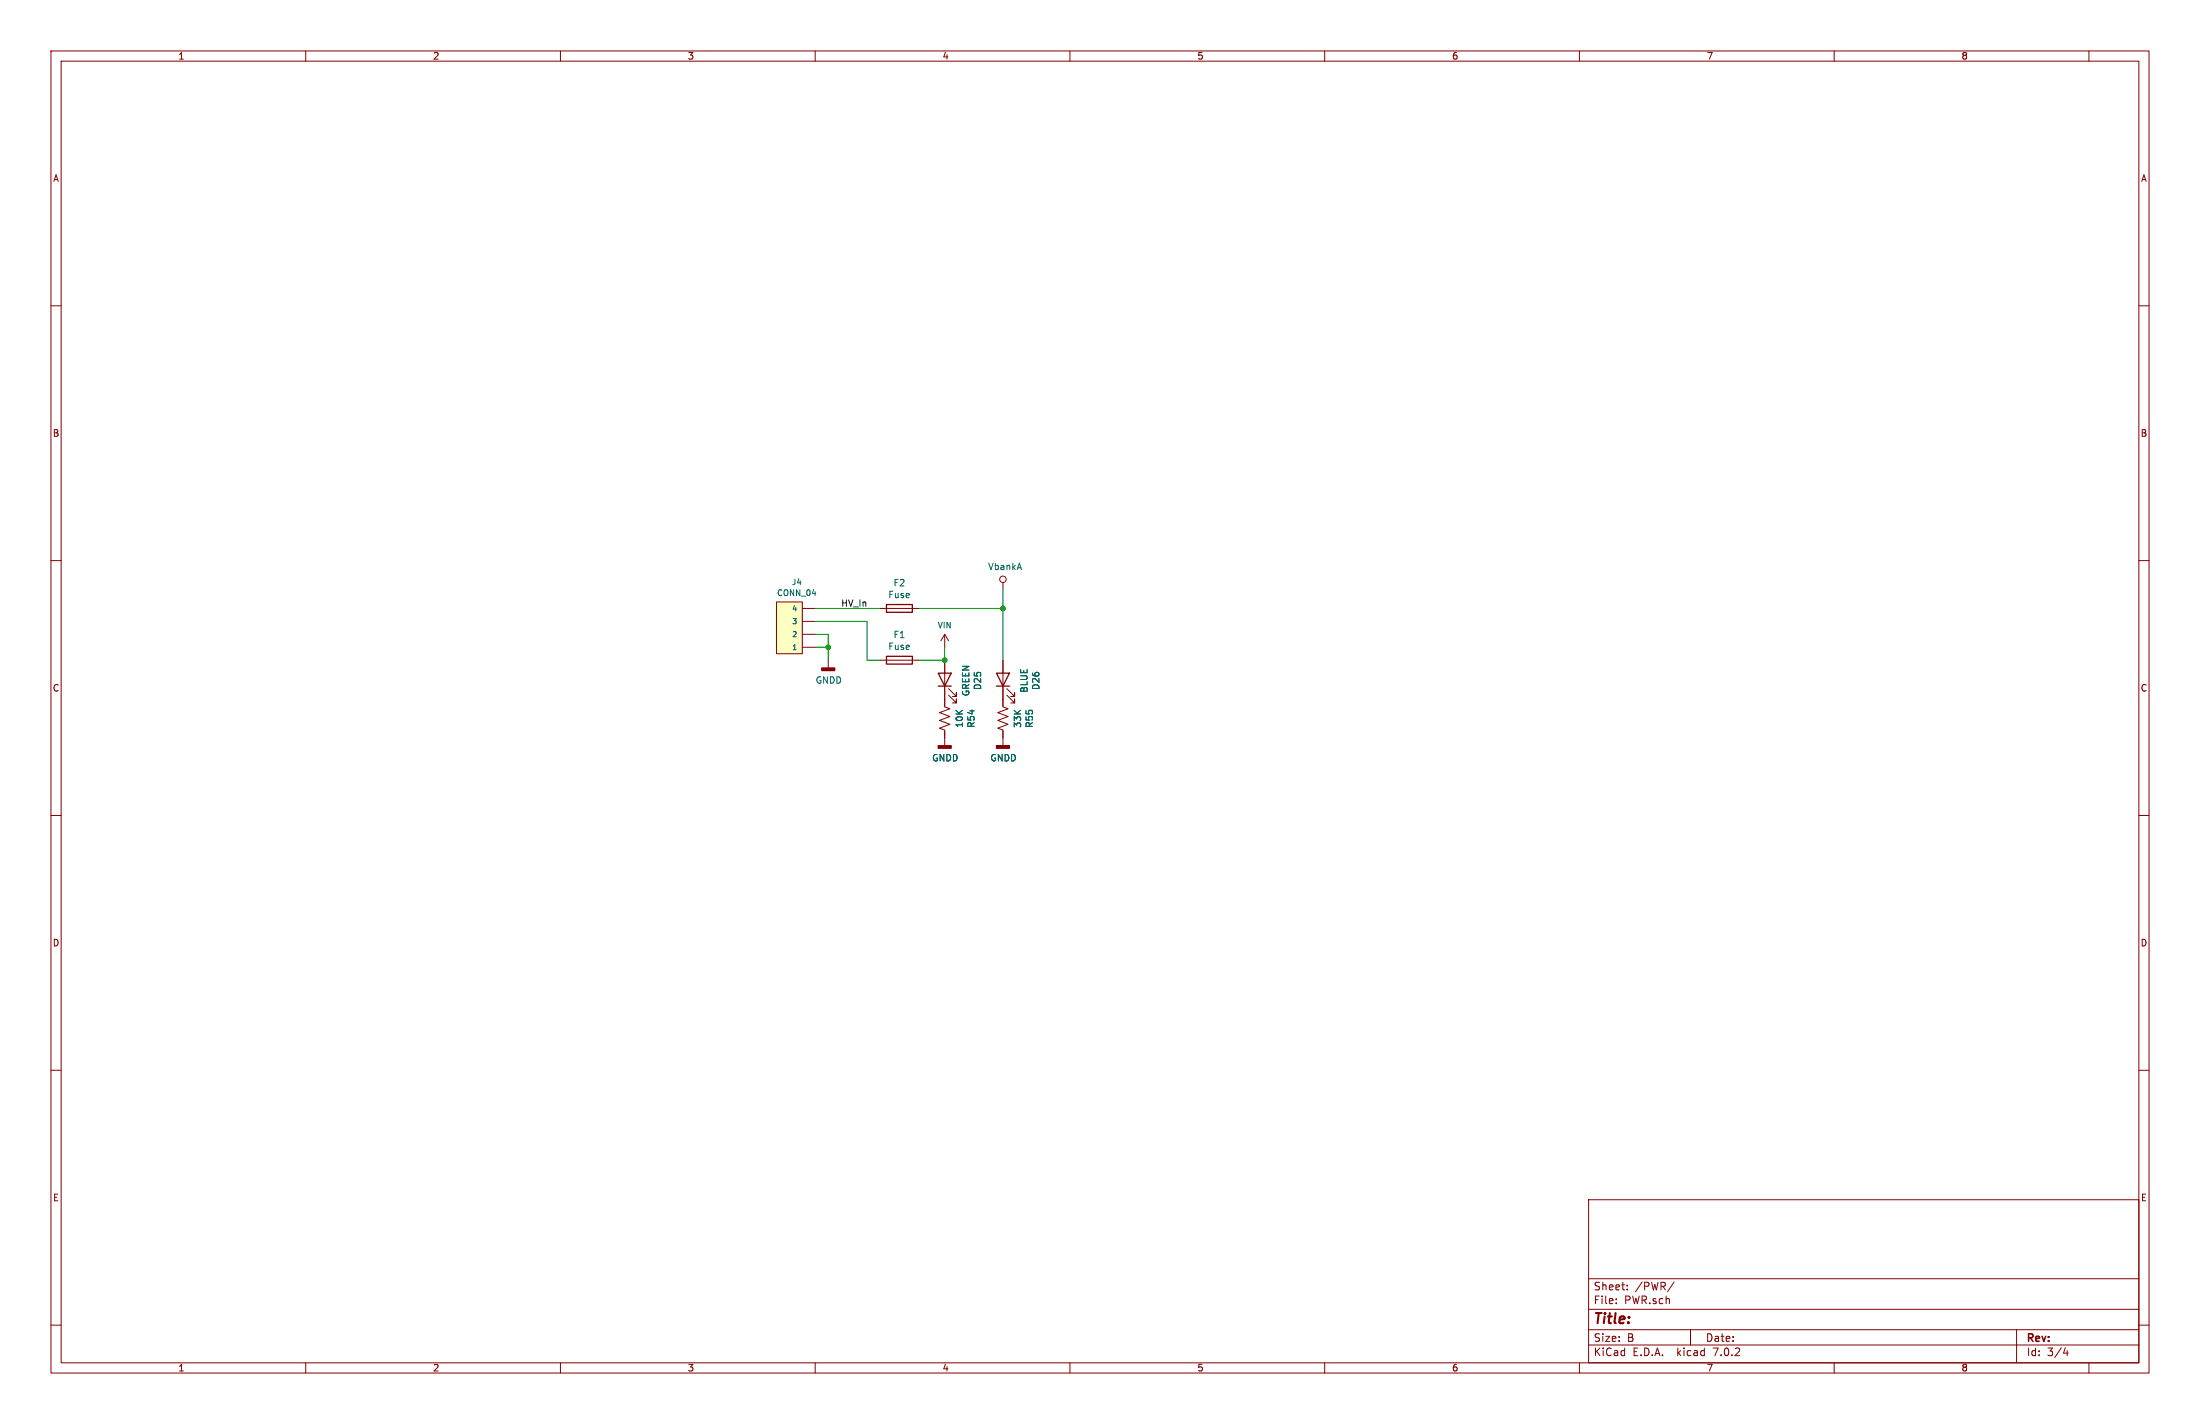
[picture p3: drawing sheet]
<svg xmlns="http://www.w3.org/2000/svg" width="432mm" height="279mm" viewBox="0 0 432 279" stroke-linecap="round" stroke-linejoin="round" font-family="sans-serif">
<g fill="none" stroke="#840000" stroke-width=".2">
<path d="M10 10h411.8v259.4h-411.8zM12 12h407.8v255.4h-407.8zM60 10v2M110 10v2M160 10v2M210 10v2M260 10v2M310 10v2M360 10v2M410 10v2M10 60h2M419.8 60h2"/>
<path d="M10 110h2M152.4 118.1h5.1v10.2h-5.1zM157.5 119.4h2.5M172.7 119.4h7.6M196.8 114.3v1.3M419.8 110h2M157.5 127h2.5M157.5 124.5h2.5M157.5 121.9h2.5M162.6 129.5v1.6M172.7 129.5h7.6M185.4 129.5v9.2l1 .4-2 .7 2 .8-2 .8 2 .7-2 .8 1 .4v3"/>
<path d="M185.4 124.5v2.5M185.4 124.5l-.7 1.2M185.4 124.5l.8 1.2M186.2 136.4l1.5 1.5v-.7v.7h-.8M186.2 135.1l1.5 1.6v-.8v.8h-.8M196.8 129.5v9.2l1.1 .4-2.1 .7 2.1 .8-2.1 .8 2.1 .7-2.1 .8 1 .4v3M197.6 136.4l1.5 1.5v-.7v.7h-.7M197.6 135.1l1.5 1.6v-.8v.8h-.7M10 160h2M419.8 160h2M10 210h2M419.8 210h2"/>
<path d="M311.8 235.4h108v32h-108zM10 260h2M311.8 256.9h108M311.8 250.9h108M317.2 255.7v.1M317.2 254.9v.1M319.4 253v.1M319.4 252.2v.1M328.6 251.5l-1.3 2M419.8 260h2M60 267.4v2M110 267.4v2"/>
<path d="M160 267.4v2M210 267.4v2M260 267.4v2M310 267.4v2M311.8 263.9h108M311.8 260.9h108M331.8 260.9v3M360 267.4v2M395.8 260.9v6.5M405 265.5h.9M405.7 265v1M410 267.4v2"/>
<circle cx="196.8" cy="113.7" r=".63"/>
</g>
<path d="M152.4 118.1h5.1v10.2h-5.1z" fill="#ffffc2" stroke="#ffffc2" stroke-width=".2"/>
<path d="M174 118.6h5.1v1.5h-5.1zM174 128.8h5.1v1.5h-5.1zM184.1 132.1h2.6l-1.3 2.5zM184.1 134.6h2.6M195.6 132.1h2.5l-1.3 2.5zM195.6 134.6h2.5" fill="none" stroke="#840000" stroke-width=".25"/>
<g fill="#840000" stroke="#840000" stroke-width=".25">
<path d="M161.3 131.1h2.5v.5h-2.5z"/>
<path d="M184.1 146.3h2.6v.5h-2.6z"/>
<path d="M195.6 146.3h2.5v.5h-2.5z"/>
</g>
<path d="M160 119.4h12.7M180.3 119.4h16.5M196.8 115.6v13.9M160 121.9h10.2v7.6h2.5M160 127h2.6M160 124.5h2.6v5M185.4 127v2.5h-5.1" fill="none" stroke="#009600" stroke-width=".2"/>
<g fill="#009600" stroke="#009600" stroke-width=".2">
<circle cx="196.8" cy="119.4" r=".46"/>
<circle cx="162.6" cy="127" r=".46"/>
<circle cx="185.4" cy="129.5" r=".46"/>
</g>
<text font-size="2.8" fill="#840000" x="312.8" y="260.2">Title:</text>
<g font-size="2.1" fill="#840000">
<text x="312.8" y="256">File:</text>
<text x="312.8" y="253.3">Sheet:</text>
<text x="318.8" y="256">PWR.sch</text>
<text x="321" y="253.3">/PWR/</text>
<text x="312.8" y="263.4">Size:</text>
<text x="319.4" y="263.4">B</text>
<text x="334.8" y="263.4">Date:</text>
<text x="397.8" y="263.6">Rev:</text>
<text x="312.8" y="266.2">KiCad</text>
<text x="320.5" y="266.2">E.D.A.</text>
<text x="329.2" y="266.2">kicad</text>
<text x="336.3" y="266.2">7.0.2</text>
<text x="397.8" y="266.2">Id:</text>
<text x="401.8" y="266.2">3/4</text>
</g>
<g font-size="1.8" fill="#840000">
<text x="35" y="11.8">1</text>
<text x="85" y="11.8">2</text>
<text x="135" y="11.8">3</text>
<text x="185" y="11.8">4</text>
<text x="235" y="11.8">5</text>
<text x="285" y="11.8">6</text>
<text x="335" y="11.8">7</text>
<text x="385" y="11.8">8</text>
<text x="10.4" y="35.8">A</text>
<text x="420.2" y="35.8">A</text>
<text x="10.3" y="85.8">B</text>
<text x="420.1" y="85.8">B</text>
<text x="10.3" y="135.8">C</text>
<text x="420.1" y="135.8">C</text>
<text x="10.3" y="185.8">D</text>
<text x="420.1" y="185.8">D</text>
<text x="10.4" y="235.8">E</text>
<text x="420.2" y="235.8">E</text>
<text x="35" y="269.2">1</text>
<text x="85" y="269.2">2</text>
<text x="135" y="269.2">3</text>
<text x="185" y="269.2">4</text>
<text x="235" y="269.2">5</text>
<text x="285" y="269.2">6</text>
<text x="335" y="269.2">7</text>
<text x="385" y="269.2">8</text>
</g>
<g font-size="1.8" fill="#006464">
<text x="193.9" y="112">VbankA</text>
<text x="174.3" y="117.5">Fuse</text>
<text x="175.3" y="115.2">F2</text>
<text x="175.3" y="125.4">F1</text>
<text x="174.3" y="127.7">Fuse</text>
<text x="160" y="134.3">GNDD</text>
<text x="190.4" y="136.7" transform="rotate(-90 190.4 136.7)">GREEN</text>
<text x="192.7" y="135.4" transform="rotate(-90 192.7 135.4)">D25</text>
<text x="201.8" y="136" transform="rotate(-90 201.8 136)">BLUE</text>
<text x="204.2" y="135.4" transform="rotate(-90 204.2 135.4)">D26</text>
<text x="189.1" y="142.9" transform="rotate(-90 189.1 142.9)">10K</text>
<text x="191.5" y="142.9" transform="rotate(-90 191.5 142.9)">R54</text>
<text x="200.6" y="142.9" transform="rotate(-90 200.6 142.9)">33K</text>
<text x="202.9" y="142.9" transform="rotate(-90 202.9 142.9)">R55</text>
<text x="182.9" y="149.5">GNDD</text>
<text x="194.3" y="149.5">GNDD</text>
</g>
<text font-size="1.8" fill="#0f0f0f" x="165.1" y="119.1">HV_In</text>
<g font-size="1.6" fill="#006464">
<text x="152.4" y="117.1">CONN_04</text>
<text x="155.4" y="115">J4</text>
<text x="184" y="123.4">VIN</text>
</g>
<g font-size="1.4" fill="#006464">
<text x="155.3" y="125.2">2</text>
<text x="155.3" y="122.6">3</text>
<text x="155.3" y="120.1">4</text>
<text x="155.3" y="127.7">1</text>
</g>
</svg>
